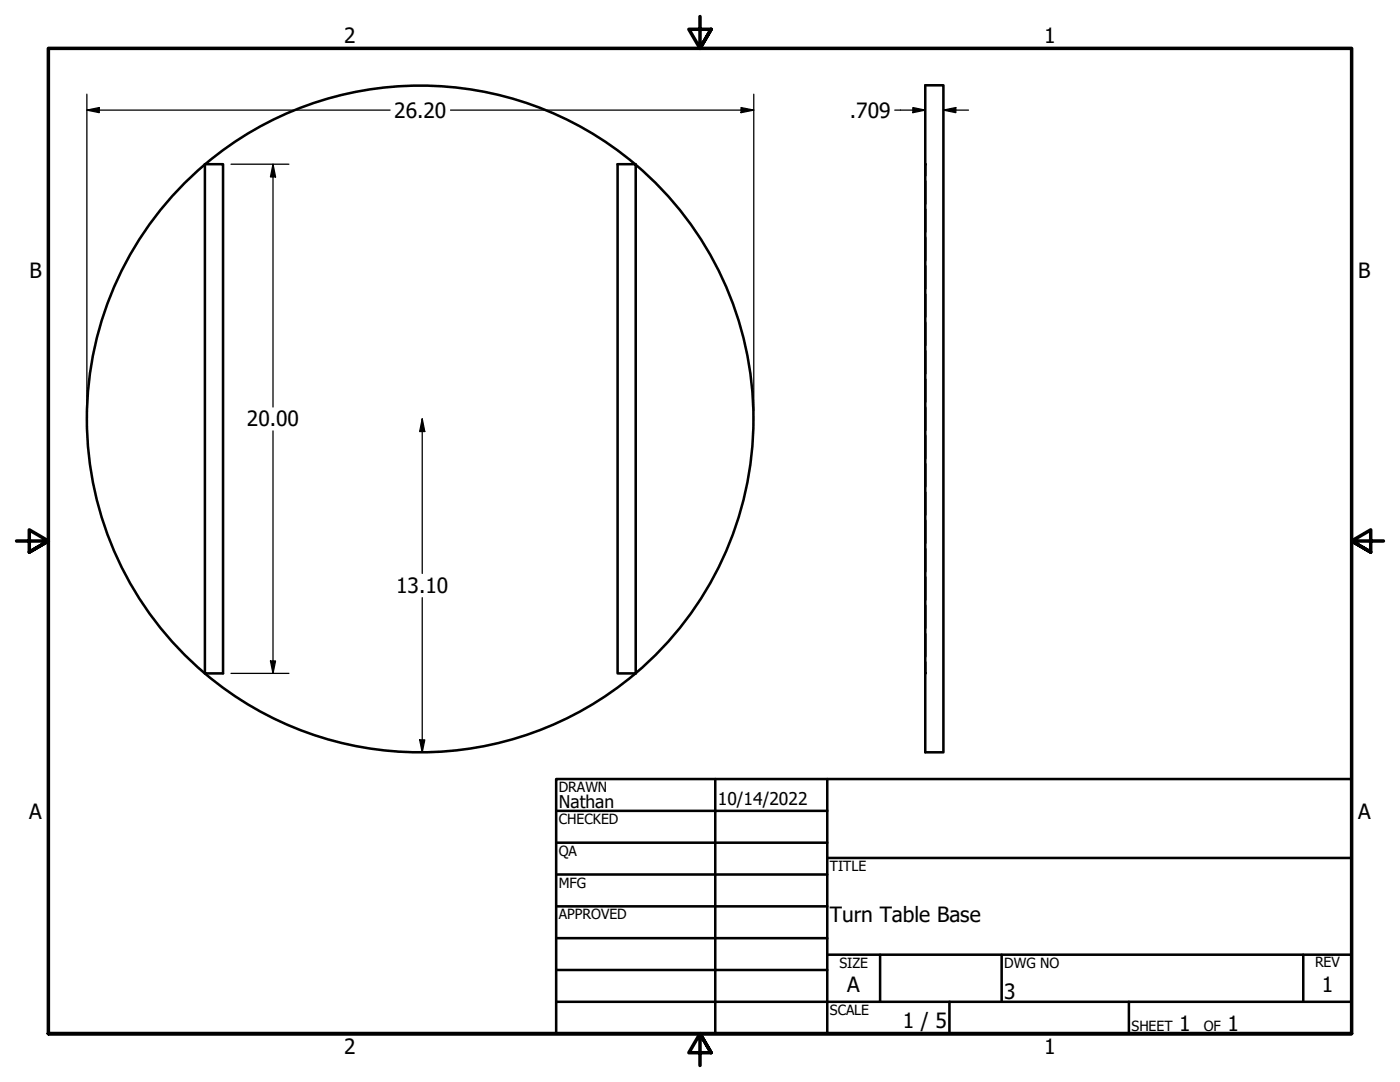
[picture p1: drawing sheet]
<svg xmlns="http://www.w3.org/2000/svg" width="279mm" height="216mm" viewBox="0 0 279 216" stroke-linecap="round" stroke-linejoin="round" font-family="sans-serif">
<!-- layer: Visible (ANSI) -->
<g fill="none" stroke="#000" stroke-width=".51">
<path d="M40.9 32.8h3.6v101.6h-3.6zM123.3 32.8h3.6v101.6h-3.6zM184.7 32.8v101.6M184.7 32.8v-15.8h3.6v133.1h-3.6v-15.7M184.7 32.8h.1"/>
<circle cx="83.9" cy="83.6" r="66.5"/>
</g>
<!-- layer: Hidden (ANSI) -->
<g fill="none" stroke="#000" stroke-width=".38">
<path d="M184.7 32.8v2.3M184.7 36.1v4.6M184.7 41.8v4.5M184.7 47.4v4.5M184.7 53.1v4.5M184.7 58.7v4.5M184.7 64.4v4.5M184.7 70v4.5M184.7 75.7v4.5M184.7 81.3v4.6M184.7 86.9v4.6M184.7 92.6v4.5"/>
<path d="M184.7 98.2v4.5M184.7 103.9v4.5M184.7 109.5v4.5M184.7 115.2v4.5M184.7 120.8v4.5M184.7 126.5v4.5M184.7 132.1v2.3"/>
</g>
<!-- layer: Border (ANSI) -->
<path d="M139.7 3.3v6.4l-2.2-3.9h4.4l-2.2 3.9 2.2-3.9M3.3 107.9h6.4l-3.9-2.2v4.5l3.9-2.3-3.9 2.3M276.1 107.9h-6.4l3.9-2.2v4.5l-3.9-2.3 3.9 2.3M9.7 206.2v-196.5h260v196.5h-260h260M141.9 210.1l-2.2-3.9 2.2 3.9h-4.4l2.2-3.9v6.4" fill="none" stroke="#000" stroke-width=".7"/>
<!-- layer: Title (ANSI) -->
<g fill="none" stroke="#000" stroke-width=".51">
<path d="M111 155.4h158.7v50.8h-158.7zM142.7 155.4v50.8M165.1 155.4v50.8M111 161.8h54.1M111 168.1h54.1M111 174.5h54.1M165.1 171.2h104.6M111 180.8h54.1M111 187.2h54.1M111 193.5h54.1M111 199.9h158.7M165.1 190.5h104.6"/>
<path d="M175.6 190.5v9.4M189.5 199.9v6.3M199.9 190.5v9.4M225.3 199.9v6.3M260.1 190.5v9.4"/>
</g>
<!-- layer: Dimension (ANSI) -->
<g fill="none" stroke="#000" stroke-width=".25">
<path d="M17.3 18.8v63.2M150.4 18.8v63.2M184.7 18.8v12.4M17.3 22l2.5-.5v1zM17.3 22h60.6M46.1 32.8h11.6M54.5 32.8l.5 2.5h-1zM54.5 32.8v48.4M89.9 22h60.5M147.9 21.5l2.5 .5-2.5 .5zM178.6 22h6.1M182.2 21.5l2.5 .5-2.5 .5z"/>
<path d="M188.3 22l2.5-.5v1zM188.3 22h5M54.5 86v48.4M84.3 83.6l.5 2.5h-1zM84.3 83.6v30.8M84.3 119.3v30.8M46.1 134.4h11.6M54 131.9h1l-.5 2.5zM83.8 147.6h1l-.5 2.5z"/>
</g>
<g fill="#000">
<path d="M17.3 22l2.5-.5v1z" fill-rule="evenodd"/>
<path d="M54.5 32.8l.5 2.5h-1z" fill-rule="evenodd"/>
<path d="M147.9 21.5l2.5 .5-2.5 .5z" fill-rule="evenodd"/>
<path d="M182.2 21.5l2.5 .5-2.5 .5z" fill-rule="evenodd"/>
<path d="M188.3 22l2.5-.5v1z" fill-rule="evenodd"/>
<path d="M84.3 83.6l.5 2.5h-1z" fill-rule="evenodd"/>
<path d="M54 131.9h1l-.5 2.5z" fill-rule="evenodd"/>
<path d="M83.8 147.6h1l-.5 2.5z" fill-rule="evenodd"/>
</g>
<g font-size="4.2">
<text x="68.7" y="8.6">2</text>
<text x="208.4" y="8.6">1</text>
<text x="78.7" y="23.5">26.20</text>
<text x="169.6" y="23.5">.709</text>
<text x="5.9" y="55.5">B</text>
<text x="271.1" y="55.5">B</text>
<text x="49.3" y="85.1">20.00</text>
<text x="79.1" y="118.4">13.10</text>
<text x="5.8" y="163.4">A</text>
<text x="271" y="163.4">A</text>
<text x="165.6" y="184">Turn Table Base</text>
<text x="169.1" y="198">A</text>
<text x="263.8" y="198">1</text>
<text x="200.4" y="199.3">3</text>
<text x="180.1" y="205.1">1 / 5</text>
<text x="235.3" y="205.7">1</text>
<text x="245" y="205.7">1</text>
<text x="68.7" y="210.3">2</text>
<text x="208.4" y="210.3">1</text>
</g>
<g font-size="3.5">
<text x="111.5" y="161.2">Nathan</text>
<text x="143.3" y="160.7">10/14/2022</text>
</g>
<g font-size="2.8">
<text x="111.5" y="158">DRAWN</text>
<text x="111.5" y="164.4">CHECKED</text>
<text x="111.5" y="170.8">QA</text>
<text x="165.6" y="173.7">TITLE</text>
<text x="111.5" y="177.1">MFG</text>
<text x="111.5" y="183.5">APPROVED</text>
<text x="167.5" y="193.1">SIZE</text>
<text x="200.4" y="193.1">DWG NO</text>
<text x="262.4" y="193">REV</text>
<text x="165.6" y="202.5">SCALE</text>
<text x="225.8" y="205.7">SHEET</text>
<text x="240.2" y="205.7">OF</text>
</g>
</svg>
